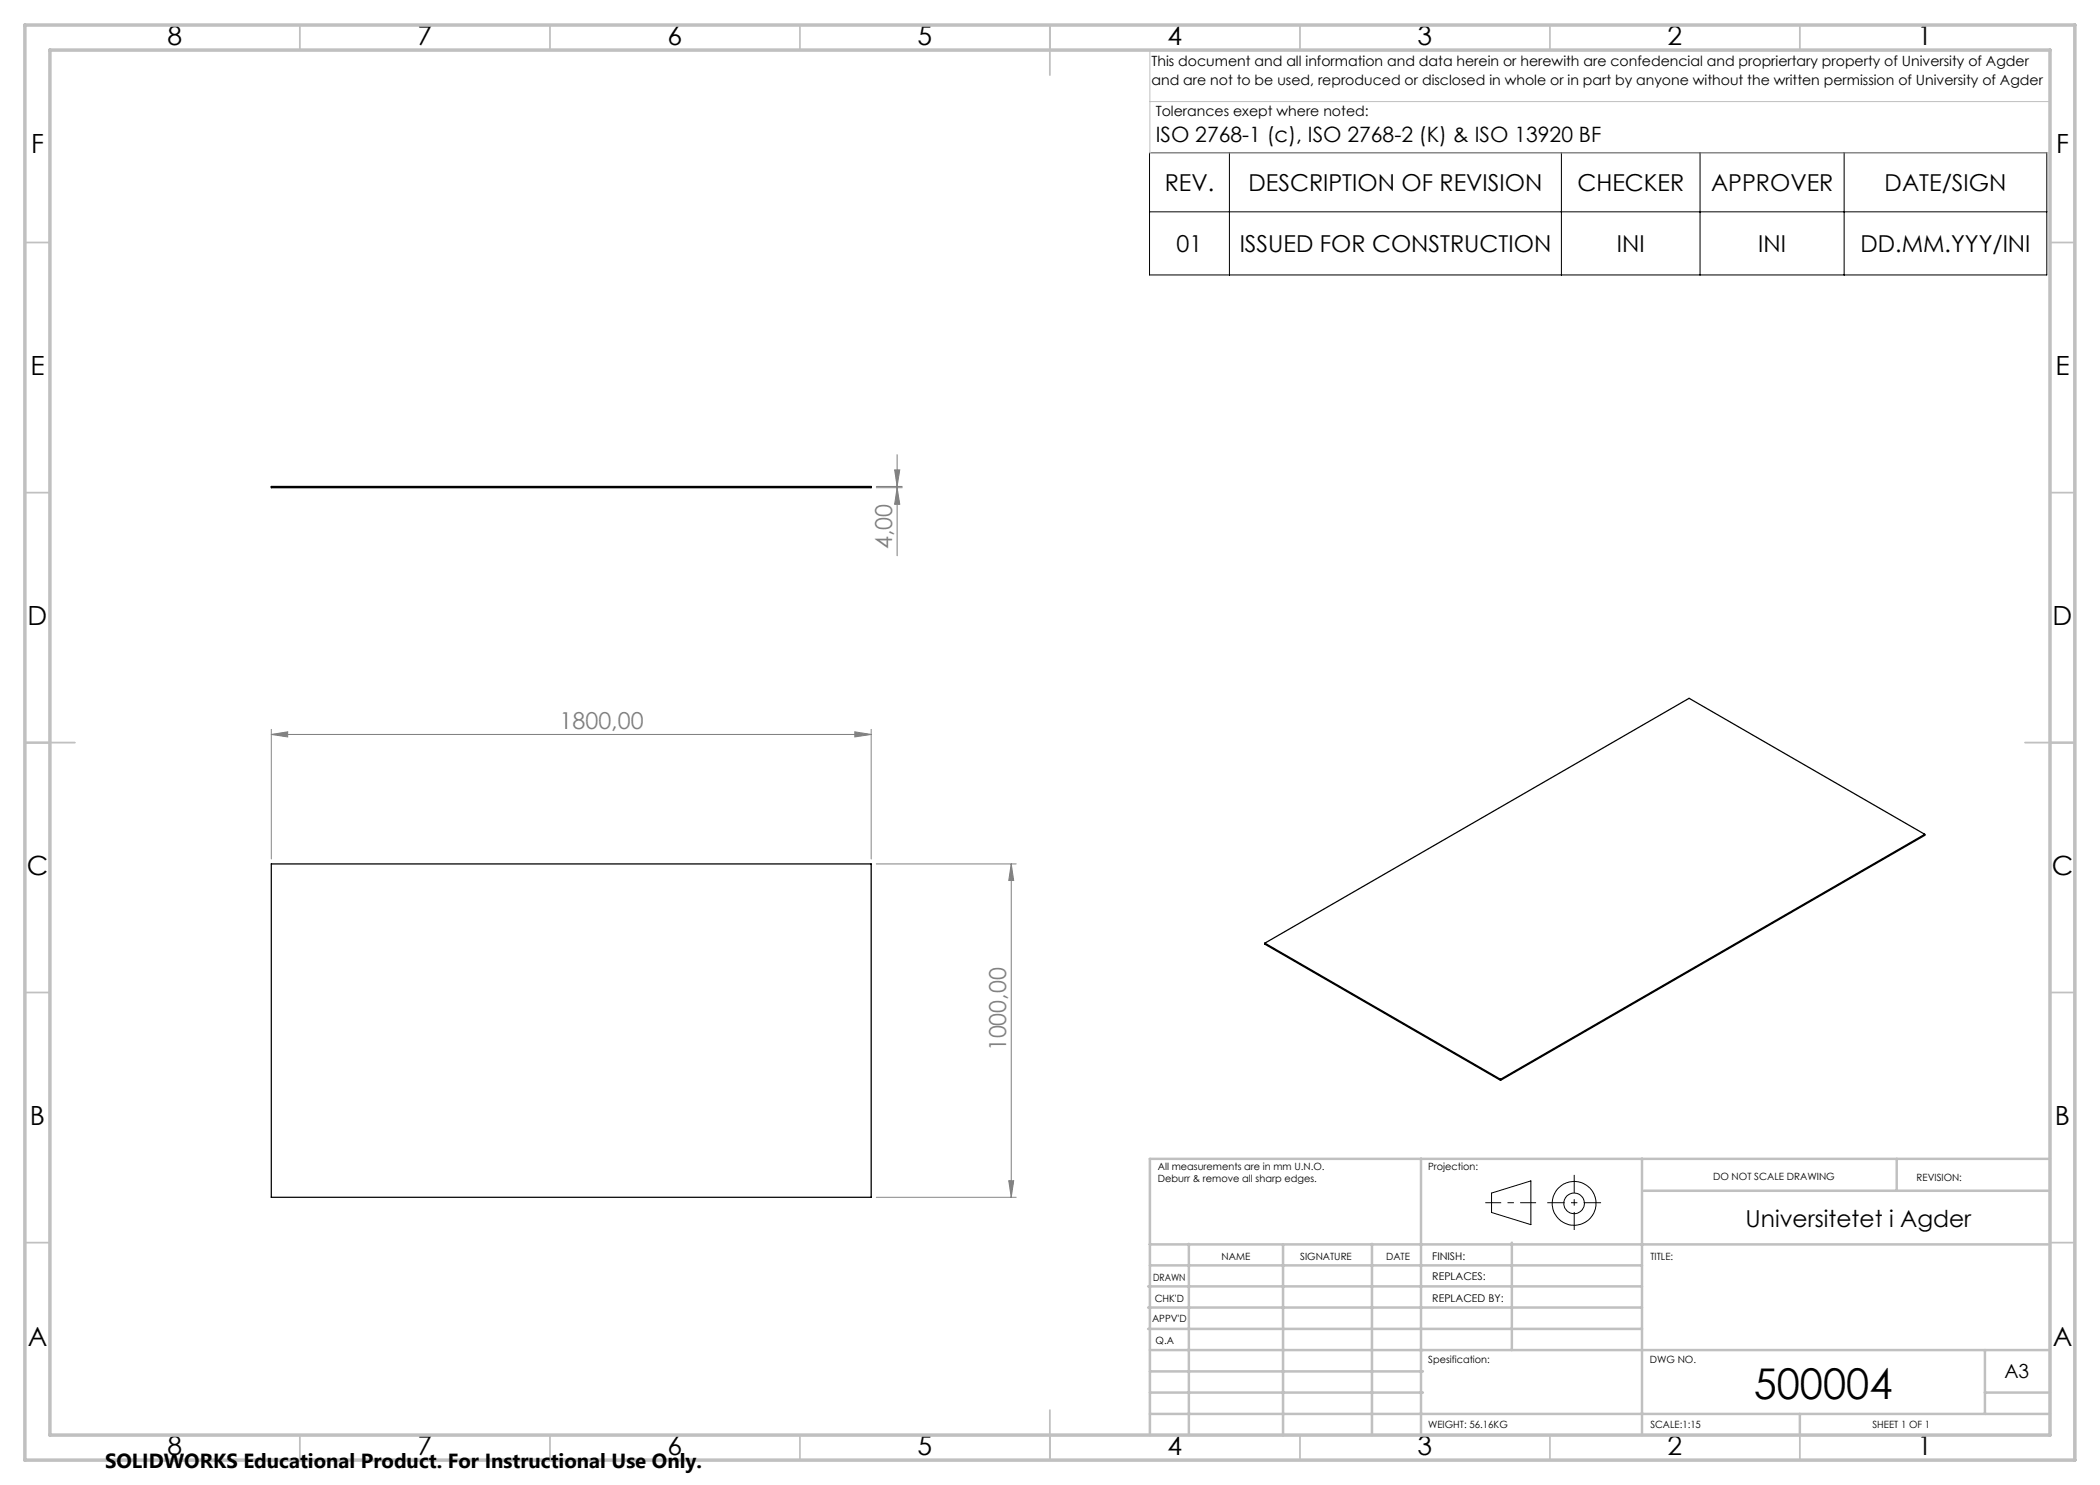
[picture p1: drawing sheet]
<svg xmlns="http://www.w3.org/2000/svg" width="420mm" height="297mm" viewBox="0 0 420 297" stroke-linecap="round" stroke-linejoin="round" font-family="sans-serif">
<path d="M54.3 97.3h119.9v.2h-119.9zM54.3 172.8h119.9v66.7h-119.9zM385 166.9l-47.2-27.2-84.8 48.9M385 166.9l-84.9 49M385 166.9v.2l-84.9 49M253 188.6v.2l47.1 27.3M253 188.6l47.1 27.3M300.1 215.9v.2" fill="none" stroke="#000" stroke-width=".25"/>
<g fill="none" stroke="#808080" stroke-width=".2">
<path d="M175.3 97.3h5.1M175.3 97.5h5.1M178.9 94h1.1l-.6 3.3zM179.4 90.9v20.3M179.4 97.5l.6 3.4h-1.1zM54.3 146.9l3.2-.5v1zM54.3 145.9v25.9M54.3 146.9h119.9M171 146.4l3.2 .5-3.2 .5zM174.2 145.9v25.9M175.3 172.8h27.9M202.2 172.8v66.7"/>
<path d="M202.2 172.8l.5 3.3h-.9zM175.3 239.5h27.9M201.8 236.1h.9l-.5 3.4z"/>
</g>
<g fill="none" stroke="#000" stroke-width=".2">
<path d="M229.9 30.5h179.5v24.5h-179.5zM245.9 30.5v24.5M312.3 30.5v24.5M340 30.5v24.5M368.8 30.5v24.5M229.9 42.4h179.5M298.3 238.6l7.9-2.4v8.7l-7.9-2.4z"/>
<circle cx="314.8" cy="240.7" r="2.07"/>
<circle cx="314.8" cy="240.7" r="4.4"/>
</g>
<path d="M297.1 240.5h10.1" fill="none" stroke="#000" stroke-width=".2" stroke-dasharray="15.2 1.3 1.3 1.3" stroke-dashoffset="12.1" stroke-linecap="butt"/>
<path d="M314.8 235v11" fill="none" stroke="#000" stroke-width=".2" stroke-dasharray="15.2 1.3 1.3 1.3" stroke-dashoffset="11.6" stroke-linecap="butt"/>
<path d="M309.5 240.5h10.7" fill="none" stroke="#000" stroke-width=".2" stroke-dasharray="15.2 1.3 1.3 1.3" stroke-dashoffset="11.8" stroke-linecap="butt"/>
<path d="M230 10v20.6h180M230.5 10h179.5v33M230 20.3h180" fill="none" stroke="#c0c0c0" stroke-width=".2"/>
<g fill="none" stroke="#c0c0c0" stroke-width=".35">
<path d="M60 5v5M110 5v5M160 5v5M210 5v10M260 5v5M310 5v5M360 5v5M5 48.5h5M410 48.5h5M5 98.5h5M410 98.5h5M5 148.5h10"/>
<path d="M405 148.5h10M5 198.5h5M410 198.5h5M5 248.5h5M410 248.5h5M60 287v5M110 287v5M160 287v5M210 282v10M260 287v5M310 287v5M360 287v5"/>
</g>
<g fill="none" stroke="#c0c0c0" stroke-width=".5">
<path d="M284.2 231.8v55.2M328.4 231.8v55.2M328.8 238.2h81.2M379.3 231.8v6.4M410 231.8h-180v55.2M229.6 257.3h98.8M230 248.9h179.6M230 253.1h98.4M237.8 248.8v38.2M256.6 248.9v38.2M274.4 248.8v38.2M302.4 248.5v21.5"/>
<path d="M229.6 265.8h98.8M229.6 261.5h98.8M230 278.5h54.6M230 274.3h54.6M230 270h180M397 278.5h13M397 270v12.8M230 282.8h180M360 282.8v4.2"/>
</g>
<path d="M5 5h410v287h-410zM10 10h400v277h-400z" fill="none" stroke="#c0c0c0" stroke-width=".7"/>
<g fill="#808080">
<path d="M54.3 146.9l3.2-.5v1zM171 146.4l3.2 .5-3.2 .5z"/>
<path d="M178.9 94h1.1l-.6 3.3zM179.4 97.5l.6 3.4h-1.1zM202.2 172.8l.5 3.3h-.9zM201.8 236.1h.9l-.5 3.4z"/>
</g>
<text font-size="8.5" x="350.8" y="279.7">500004</text>
<g font-size="5.3">
<text x="33.5" y="8.9">8</text>
<text x="83.5" y="8.9">7</text>
<text x="133.5" y="8.9">6</text>
<text x="183.5" y="8.9">5</text>
<text x="233.5" y="8.9">4</text>
<text x="283.5" y="8.9">3</text>
<text x="333.5" y="8.9">2</text>
<text x="383.5" y="8.9">1</text>
<text x="6.2" y="30.7">F</text>
<text x="411.2" y="30.7">F</text>
<text x="6.1" y="74.9">E</text>
<text x="411.1" y="74.9">E</text>
<text x="5.5" y="124.9">D</text>
<text x="410.5" y="124.9">D</text>
<text x="5.3" y="174.9">C</text>
<text x="410.3" y="174.9">C</text>
<text x="6" y="224.9">B</text>
<text x="411" y="224.9">B</text>
<text x="5.5" y="269.2">A</text>
<text x="410.5" y="269.2">A</text>
<text x="33.5" y="290.9">8</text>
<text x="83.5" y="290.9">7</text>
<text x="133.5" y="290.9">6</text>
<text x="183.5" y="290.9">5</text>
<text x="233.5" y="290.9">4</text>
<text x="283.5" y="290.9">3</text>
<text x="333.5" y="290.9">2</text>
<text x="383.5" y="290.9">1</text>
</g>
<g font-size="4.7">
<text x="233" y="38.1">REV.</text>
<text x="249.7" y="38.1">DESCRIPTION OF REVISION</text>
<text x="315.5" y="38.1">CHECKER</text>
<text x="342.2" y="38.1">APPROVER</text>
<text x="376.9" y="38.1">DATE/SIGN</text>
<text x="235.3" y="50.3">01</text>
<text x="247.9" y="50.3">ISSUED FOR CONSTRUCTION</text>
<text x="323.4" y="50.3">INI</text>
<text x="351.7" y="50.3">INI</text>
<text x="372.1" y="50.3">DD.MM.YYY/INI</text>
<text x="349.1" y="245.3">Universitetet i Agder</text>
</g>
<g font-size="4.7" fill="#808080">
<text x="178.4" y="109.9" transform="rotate(-90 178.4 109.9)">4,00</text>
<text x="111.9" y="145.8">1800,00</text>
<text x="201.3" y="210.3" transform="rotate(-90 201.3 210.3)">1000,00</text>
</g>
<text font-size="4.2" x="231.1" y="28.5">ISO 2768-1 (c), ISO 2768-2 (K) &amp; ISO 13920 BF</text>
<text font-size="4.1" x="21" y="293.7">SOLIDWORKS Educational Product. For Instructional Use Only.</text>
<text font-size="3.9" x="400.9" y="275.5">A3</text>
<g font-size="2.8">
<text x="230.3" y="13.1">This document and all information and data herein or herewith are confedencial and propriertary property of University of Agder</text>
<text x="230.3" y="16.9">and are not to be used, reproduced or disclosed in whole or in part by anyone without the written permission of University of Agder</text>
<text x="231.1" y="23.1">Tolerances exept where noted:</text>
</g>
<g font-size="2.1">
<text x="286.4" y="251.9">FINISH:</text>
<text x="286.5" y="256">REPLACES:</text>
<text x="286.5" y="260.4">REPLACED BY:</text>
</g>
<g font-size="2">
<text x="231.6" y="234">All measurements are in mm U.N.O.</text>
<text x="285.6" y="234">Projection:</text>
<text x="231.6" y="236.5">Deburr &amp; remove all sharp edges.</text>
<text x="342.6" y="236">DO NOT SCALE DRAWING</text>
<text x="383.3" y="236.2">REVISION:</text>
<text x="244.3" y="252">NAME</text>
<text x="260" y="251.9">SIGNATURE</text>
<text x="277.2" y="251.9">DATE</text>
<text x="330.1" y="251.9">TITLE:</text>
<text x="230.6" y="256.1">DRAWN</text>
<text x="230.9" y="260.3">CHK'D</text>
<text x="230.4" y="264.4">APPV'D</text>
<text x="231.1" y="268.8">Q.A</text>
<text x="285.6" y="272.5">Spesification:</text>
<text x="330" y="272.5">DWG NO.</text>
<text x="285.6" y="285.5">WEIGHT: 56.16KG</text>
<text x="330.1" y="285.6">SCALE:1:15</text>
<text x="374.5" y="285.6">SHEET 1 OF 1</text>
</g>
</svg>
